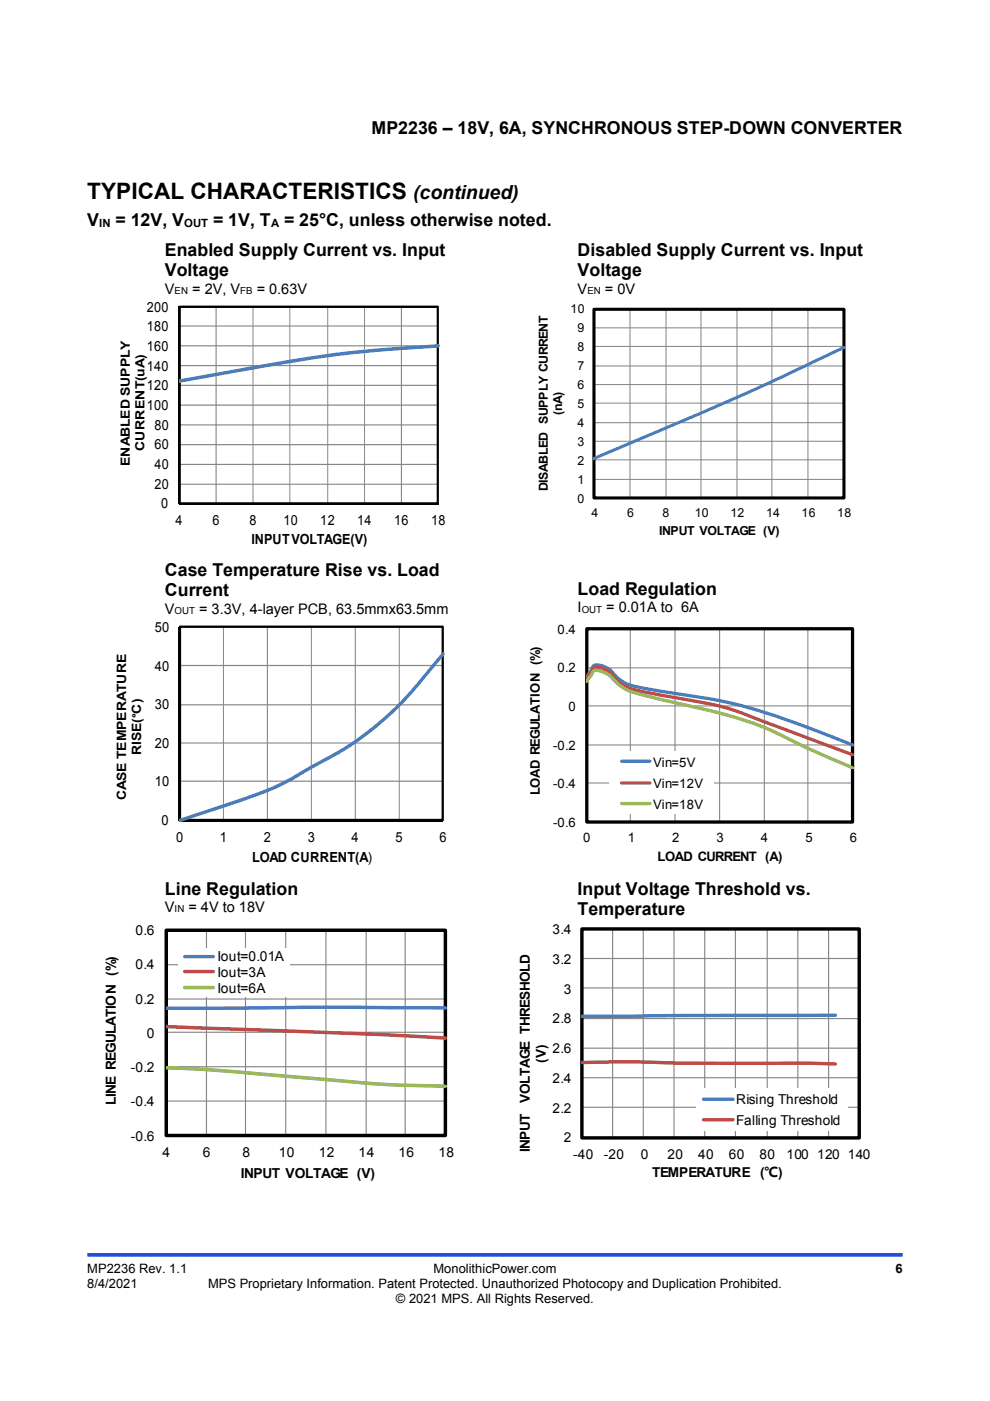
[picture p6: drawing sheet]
<svg xmlns="http://www.w3.org/2000/svg" width="210mm" height="297mm" viewBox="0 0 210 297" stroke-linecap="round" stroke-linejoin="round" font-family="sans-serif">
<path d="M18.5 266.1h173" fill="none" stroke="#1c4eff" stroke-width=".77" stroke-linecap="butt"/>
<g fill="#868686">
<path d="M38 102.6h55v.2h-55zM38 98.3h55v.3h-55zM38 94.1h55v.3h-55zM38 90h55v.2h-55zM38 85.8h55v.2h-55zM38 81.6h55v.2h-55zM38 77.4h55v.2h-55zM38 73.2h55v.2h-55zM38 69h55v.2h-55zM38 64.8h55v.2h-55z"/>
<path d="M45.7 64.9h.3v41.9h-.3zM53.6 64.9h.2v41.9h-.2zM61.4 64.9h.2v41.9h-.2zM69.4 64.9h.2v41.9h-.2zM77.2 64.9h.2v41.9h-.2zM85 64.9h.3v41.9h-.3zM92.8 64.9h.3v41.9h-.3z"/>
</g>
<path d="M38 64.9h55v42h-55zM38.4 65v41.7l-.3-.2h54.7l-.2 .2v-41.7l.2 .3h-54.7z" fill="#000"/>
<path d="M38 64.9v41.9l55 .1" fill="none" stroke="#000" stroke-width=".23"/>
<path d="M38 80.7l.7-.4a599.1 599.1 0 0 1 36.2-5.9l17.2-1.4a.99 .99 0 0 1 1.1 .1v.4a.91 .91 0 0 1-1 .2l-3.2 .3a245.5 245.5 0 0 0-31.8 3.7l-18.4 3.3-.8 .4v.4z" fill="#4a7ebb"/>
<g fill="none" stroke="#868686" stroke-width=".22">
<path d="M126 77.6h53M126 73.4h53M126 69.5h53M126 65.6h53v40M133.6 65.6v40M141.3 65.6v40M148.7 65.6v40M156.3 65.6v40M163.7 65.6v40M171.4 65.6v40M126 97.5h53M126 93.6h53"/>
<path d="M126 89.6h53M126 85.5h53M126 81.5h53M126 101.6h53"/>
</g>
<path d="M126 65.6h53v40h-53z" fill="none" stroke="#000" stroke-width=".65" stroke-linecap="butt"/>
<path d="M126 65.6v40h53" fill="none" stroke="#000" stroke-width=".22"/>
<path d="M179 73.7l-5.4 2.5a901.8 901.8 0 0 1-47.7 21" fill="none" stroke="#4a7ebb" stroke-width=".65"/>
<g fill="#868686">
<path d="M38.1 165.5h55.9v.3h-55.9zM38.1 157.4h55.9v.2h-55.9zM38.1 149.3h55.9v.3h-55.9zM38.1 141h55.9v.2h-55.9zM38.1 132.9h55.9v.2h-55.9z"/>
<path d="M47.3 133h.2v41h-.2zM56.6 133h.2v41h-.2zM65.9 133h.2v41h-.2zM75.2 133h.3v41h-.3zM84.6 133h.2v41h-.2zM93.9 133h.2v41h-.2z"/>
</g>
<path d="M38 132.7h56.1v41.3h-56.1zM38.4 132.9v41l-.2-.3h55.7l-.2 .3v-41l.2 .2h-55.7z" fill="#000"/>
<path d="M38.1 133v41h55.9" fill="none" stroke="#000" stroke-width=".23"/>
<path d="M38 173.6l17.2-5.8a51.5 51.5 0 0 0 10.7-5.5l4.6-2.5a65.9 65.9 0 0 0 18.6-15.8l4.7-5.6h.4l.1 .3a97.1 97.1 0 0 1-13.5 14.8 70.6 70.6 0 0 1-15.2 9.8l-3 1.8a76 76 0 0 1-15.8 6.3l-8 2.7-.8 .2z" fill="#4a7ebb"/>
<path d="M124.5 133.3h56.3v41M133.7 133.3v41M143.2 133.3v41M152.6 133.3v41M162.1 133.3v41M171.3 133.3v41M124.5 157.9h56.3M124.5 149.7h56.3M124.5 141.6h56.3M124.5 166h56.3" fill="none" stroke="#868686" stroke-width=".23"/>
<path d="M124.5 133.3h56.3v41h-56.3z" fill="none" stroke="#000" stroke-width=".69" stroke-linecap="butt"/>
<path d="M124.5 133.3v41h56.3" fill="none" stroke="#000" stroke-width=".23"/>
<path d="M124.5 143.7l.9-1.6a1.28 1.28 0 0 1 2-1l.5 .1a5.5 5.5 0 0 1 2.8 2.2 8.2 8.2 0 0 0 5.1 2.4l5.5 .9a122.5 122.5 0 0 1 33.9 9l5.6 2.2" fill="none" stroke="#4a7ebb" stroke-width=".69"/>
<path d="M124.5 143.9l.3-.8 .6-.6a1.12 1.12 0 0 1 1.6-1 5.2 5.2 0 0 1 3.7 2.5 8.3 8.3 0 0 0 5.1 2.5l8.6 1.6a60.5 60.5 0 0 1 17.6 4.9l18.8 7" fill="none" stroke="#be4b48" stroke-width=".69"/>
<path d="M124.5 144.5l.8-1.2a1.32 1.32 0 0 1 2.1-1l1.7 .7a14.4 14.4 0 0 0 4.7 3.6l3.2 .9a263.3 263.3 0 0 1 21.7 5.5l5.2 2a209 209 0 0 0 16.9 7.8" fill="none" stroke="#98b954" stroke-width=".69"/>
<path d="M129.2 159.2h22.2v13.4h-22.2z" fill="#fff"/>
<path d="M131.8 161.4h6.1" fill="none" stroke="#4a7ebb" stroke-width=".69"/>
<path d="M131.8 166h6.1" fill="none" stroke="#be4b48" stroke-width=".69"/>
<path d="M131.8 170.4h6.1" fill="none" stroke="#98b954" stroke-width=".69"/>
<path d="M35.3 197.2h59.2v43.5M43.8 197.2v43.5M52.1 197.2v43.5M60.6 197.2v43.5M69.1 197.2v43.5M77.7 197.2v43.5M85.9 197.2v43.5M35.3 218.9h59.2M35.3 211.8h59.2M35.3 204.5h59.2M35.3 233.4h59.2M35.3 226.2h59.2" fill="none" stroke="#868686" stroke-width=".24"/>
<path d="M35.3 197.2h59.2v43.5h-59.2z" fill="none" stroke="#000" stroke-width=".73" stroke-linecap="butt"/>
<path d="M35.3 197.2v43.5h59.2" fill="none" stroke="#000" stroke-width=".24"/>
<path d="M94.5 213.7l-25.4-.2-33.8 .2" fill="none" stroke="#4a7ebb" stroke-width=".73"/>
<path d="M35.3 217.7l44.2 1.6 15 .8" fill="none" stroke="#be4b48" stroke-width=".73"/>
<path d="M35.3 226.4h.9a645 645 0 0 1 31.7 2.4l1.2 .1a231.4 231.4 0 0 0 25.4 1.4" fill="none" stroke="#98b954" stroke-width=".73"/>
<path d="M37.8 201h23.6v10.2h-23.6z" fill="#fff"/>
<path d="M39.2 202.8h6.1" fill="none" stroke="#4a7ebb" stroke-width=".73"/>
<path d="M39.2 206h6.1" fill="none" stroke="#be4b48" stroke-width=".73"/>
<path d="M39.2 209.4h6.1" fill="none" stroke="#98b954" stroke-width=".73"/>
<g fill="none" stroke="#868686" stroke-width=".24">
<path d="M123.4 197h58.8v44.3M129.9 197v44.3M136.4 197v44.3M143 197v44.3M149.5 197v44.3M156 197v44.3M162.7 197v44.3M169.2 197v44.3M175.7 197v44.3M123.4 216h58.8M123.4 209.5h58.8M123.4 203.2h58.8"/>
<path d="M123.4 234.8h58.8M123.4 228.5h58.8M123.4 222.2h58.8"/>
</g>
<path d="M123.4 197h58.8v44.3h-58.8z" fill="none" stroke="#000" stroke-width=".72" stroke-linecap="butt"/>
<path d="M123.4 197v44.3h58.8" fill="none" stroke="#000" stroke-width=".24"/>
<path d="M177.2 215.2l-53.8 .3" fill="none" stroke="#4a7ebb" stroke-width=".72"/>
<path d="M123.4 225.3l10.5-.2 10.7 .3h26.1l6.5 .2" fill="none" stroke="#be4b48" stroke-width=".72"/>
<path d="M147.7 230.8h32v8.9h-32z" fill="#fff"/>
<path d="M149.2 233.1h6.3" fill="none" stroke="#4a7ebb" stroke-width=".72"/>
<path d="M149.2 237.4h6.3" fill="none" stroke="#be4b48" stroke-width=".72"/>
<text font-size="4.8" x="18.5" y="42.2">TYPICAL CHARACTERISTICS</text>
<text font-size="4.1" x="87.6" y="42.2">(continued)</text>
<g font-size="3.8">
<text x="78.8" y="28.5">MP2236 – 18V, 6A, SYNCHRONOUS STEP-DOWN CONVERTER</text>
<text x="18.5" y="47.9">V</text>
<text x="24.5" y="47.9">= 12V, V</text>
<text x="45.2" y="47.9">= 1V, T</text>
<text x="60.2" y="47.9">= 25°C, unless otherwise noted.</text>
<text x="35" y="54.3">Enabled Supply Current vs. Input</text>
<text x="35" y="58.6">Voltage</text>
<text x="122.5" y="54.3">Disabled Supply Current vs. Input</text>
<text x="122.5" y="58.6">Voltage</text>
<text x="35" y="122.1">Case Temperature Rise vs. Load</text>
<text x="35" y="126.4">Current</text>
<text x="122.5" y="126.2">Load Regulation</text>
<text x="35" y="189.7">Line Regulation</text>
<text x="122.5" y="189.7">Input Voltage Threshold vs.</text>
<text x="122.5" y="194">Temperature</text>
</g>
<g font-size="3.1">
<text x="35" y="62.3">V</text>
<text x="40.8" y="62.3">= 2V, V</text>
<text x="54.4" y="62.3">= 0.63V</text>
<text x="122.5" y="62.3">V</text>
<text x="128.3" y="62.3">= 0V</text>
<text x="35" y="130.1">V</text>
<text x="42.2" y="130.1">= 3.3V, 4-layer PCB, 63.5mmx63.5mm</text>
<text x="122.5" y="129.9">I</text>
<text x="128.6" y="129.9">= 0.01A to 6A</text>
<text x="35" y="193.3">V</text>
<text x="40" y="193.3">= 4V to 18V</text>
</g>
<g font-size="3">
<text x="31.2" y="70.2">180</text>
<text x="31.2" y="66.1">200</text>
<text x="31.2" y="74.4">160</text>
<text x="31.2" y="82.8">120</text>
<text x="31.2" y="78.6">140</text>
<text x="31.2" y="86.9">100</text>
<text x="32.8" y="95.3">60</text>
<text x="32.8" y="91.1">80</text>
<text x="32.8" y="99.5">40</text>
<text x="32.8" y="103.6">20</text>
<text x="34.2" y="107.8">0</text>
<text x="37.3" y="111.4">4</text>
<text x="45.1" y="111.4">6</text>
<text x="52.9" y="111.4">8</text>
<text x="60.1" y="111.4">10</text>
<text x="67.9" y="111.4">12</text>
<text x="75.8" y="111.4">14</text>
<text x="83.6" y="111.4">16</text>
<text x="91.5" y="111.4">18</text>
<text x="53.3" y="115.3">INPUT VOLTAGE(V)</text>
</g>
<g font-size="2.9">
<text x="32.8" y="134">50</text>
<text x="32.8" y="142.2">40</text>
<text x="32.8" y="150.4">30</text>
<text x="32.8" y="158.6">20</text>
<text x="32.8" y="166.8">10</text>
<text x="34.2" y="174.9">0</text>
<text x="37.4" y="178.5">0</text>
<text x="46.7" y="178.5">1</text>
<text x="56" y="178.5">2</text>
<text x="65.3" y="178.5">3</text>
<text x="74.6" y="178.5">4</text>
<text x="83.9" y="178.5">5</text>
<text x="93.2" y="178.5">6</text>
<text x="53.5" y="182.9">LOAD CURRENT(A)</text>
<text x="28.7" y="198.3">0.6</text>
<text x="46.1" y="203.8">Iout=0.01A</text>
<text x="117.2" y="198">3.4</text>
<text x="28.7" y="205.5">0.4</text>
<text x="46.1" y="207.2">Iout=3A</text>
<text x="117.2" y="204.3">3.2</text>
<text x="28.7" y="212.8">0.2</text>
<text x="46.1" y="210.5">Iout=6A</text>
<text x="119.6" y="210.7">3</text>
<text x="31.2" y="220">0</text>
<text x="117.2" y="217">2.8</text>
<text x="27.8" y="227.3">-0.2</text>
<text x="115.8" y="225.3" transform="rotate(-90 115.8 225.3)">(V)</text>
<text x="117.2" y="223.3">2.6</text>
<text x="112.4" y="234" transform="rotate(-90 112.4 234)">VOLTAGE THRESHOLD</text>
<text x="117.2" y="229.6">2.4</text>
<text x="24.6" y="234.3" transform="rotate(-90 24.6 234.3)">LINE REGULATION (%)</text>
<text x="27.8" y="234.6">-0.4</text>
<text x="117.2" y="235.9">2.2</text>
<text x="156.2" y="234.1">Rising Threshold</text>
<text x="156.2" y="238.5">Falling Threshold</text>
<text x="27.8" y="241.8">-0.6</text>
<text x="34.5" y="245.3">4</text>
<text x="43" y="245.3">6</text>
<text x="51.5" y="245.3">8</text>
<text x="59.1" y="245.3">10</text>
<text x="67.6" y="245.3">12</text>
<text x="76.1" y="245.3">14</text>
<text x="84.6" y="245.3">16</text>
<text x="93" y="245.3">18</text>
<text x="112.4" y="244.3" transform="rotate(-90 112.4 244.3)">INPUT</text>
<text x="119.6" y="242.2">2</text>
<text x="121.6" y="245.6">-40</text>
<text x="128.1" y="245.6">-20</text>
<text x="135.9" y="245.6">0</text>
<text x="141.6" y="245.6">20</text>
<text x="148.1" y="245.6">40</text>
<text x="154.6" y="245.6">60</text>
<text x="161.1" y="245.6">80</text>
<text x="166.8" y="245.6">100 120 140</text>
<text x="51.1" y="249.8">INPUT VOLTAGE (V)</text>
<text x="138.3" y="249.5">TEMPERATURE (℃)</text>
</g>
<g font-size="2.8">
<text x="118.3" y="134.4">0.4</text>
<text x="118.3" y="142.6">0.2</text>
<text x="120.6" y="150.7">0</text>
<text x="117.3" y="158.9">-0.2</text>
<text x="117.3" y="167.1">-0.4</text>
<text x="138.5" y="162.5">Vin=5V</text>
<text x="138.5" y="167">Vin=12V</text>
<text x="114.5" y="168.6" transform="rotate(-90 114.5 168.6)">LOAD REGULATION (%)</text>
<text x="138.5" y="171.4">Vin=18V</text>
<text x="117.3" y="175.3">-0.6</text>
<text x="123.7" y="178.6">0</text>
<text x="133.1" y="178.6">1</text>
<text x="142.6" y="178.6">2</text>
<text x="152" y="178.6">3</text>
<text x="161.4" y="178.6">4</text>
<text x="170.8" y="178.6">5</text>
<text x="180.2" y="178.6">6</text>
<text x="139.4" y="182.6">LOAD CURRENT (A)</text>
</g>
<g font-size="2.7">
<text x="30.7" y="95.7" transform="rotate(-90 30.7 95.7)">CURRENT(uA)</text>
<text x="27.6" y="98.8" transform="rotate(-90 27.6 98.8)">ENABLED SUPPLY</text>
<text x="30" y="160.1" transform="rotate(-90 30 160.1)">RISE(°C)</text>
<text x="26.8" y="169.7" transform="rotate(-90 26.8 169.7)">CASE TEMPERATURE</text>
<text x="18.5" y="270">MP2236 Rev. 1.1</text>
<text x="92" y="270">MonolithicPower.com</text>
<text x="189.9" y="270">6</text>
<text x="18.5" y="273.2">8/4/2021</text>
<text x="44.1" y="273.2">MPS Proprietary Information. Patent Protected. Unauthorized Photocopy and Duplication Prohibited.</text>
<text x="84" y="276.3">© 2021 MPS. All Rights Reserved.</text>
</g>
<g font-size="2.6">
<text x="121" y="66.5">10</text>
<text x="122.5" y="70.5">9</text>
<text x="122.5" y="74.5">8</text>
<text x="122.5" y="82.5">6</text>
<text x="122.5" y="78.5">7</text>
<text x="119.3" y="88" transform="rotate(-90 119.3 88)">(nA)</text>
<text x="122.5" y="86.5">5</text>
<text x="122.5" y="94.5">3</text>
<text x="122.5" y="90.5">4</text>
<text x="122.5" y="98.5">2</text>
<text x="116.2" y="104.2" transform="rotate(-90 116.2 104.2)">DISABLED SUPPLY CURRENT</text>
<text x="122.5" y="106.6">0</text>
<text x="122.5" y="102.6">1</text>
<text x="125.4" y="109.7">4</text>
<text x="133" y="109.7">6</text>
<text x="139.8" y="113.5">INPUT VOLTAGE (V)</text>
<text x="140.5" y="109.7">8</text>
<text x="147.4" y="109.7">10</text>
<text x="154.9" y="109.7">12</text>
<text x="162.5" y="109.7">14</text>
<text x="170" y="109.7">16</text>
<text x="177.6" y="109.7">18</text>
</g>
<g font-size="2.4">
<text x="21" y="48.2">IN</text>
<text x="39.1" y="48.2">OUT</text>
<text x="57.5" y="48.2">A</text>
</g>
<g font-size="2.1">
<text x="37" y="62.4">EN</text>
<text x="51" y="62.4">FB</text>
<text x="124.6" y="62.4">EN</text>
<text x="37" y="130.3">OUT</text>
<text x="123.4" y="130">OUT</text>
<text x="37" y="193.5">IN</text>
</g>
</svg>
